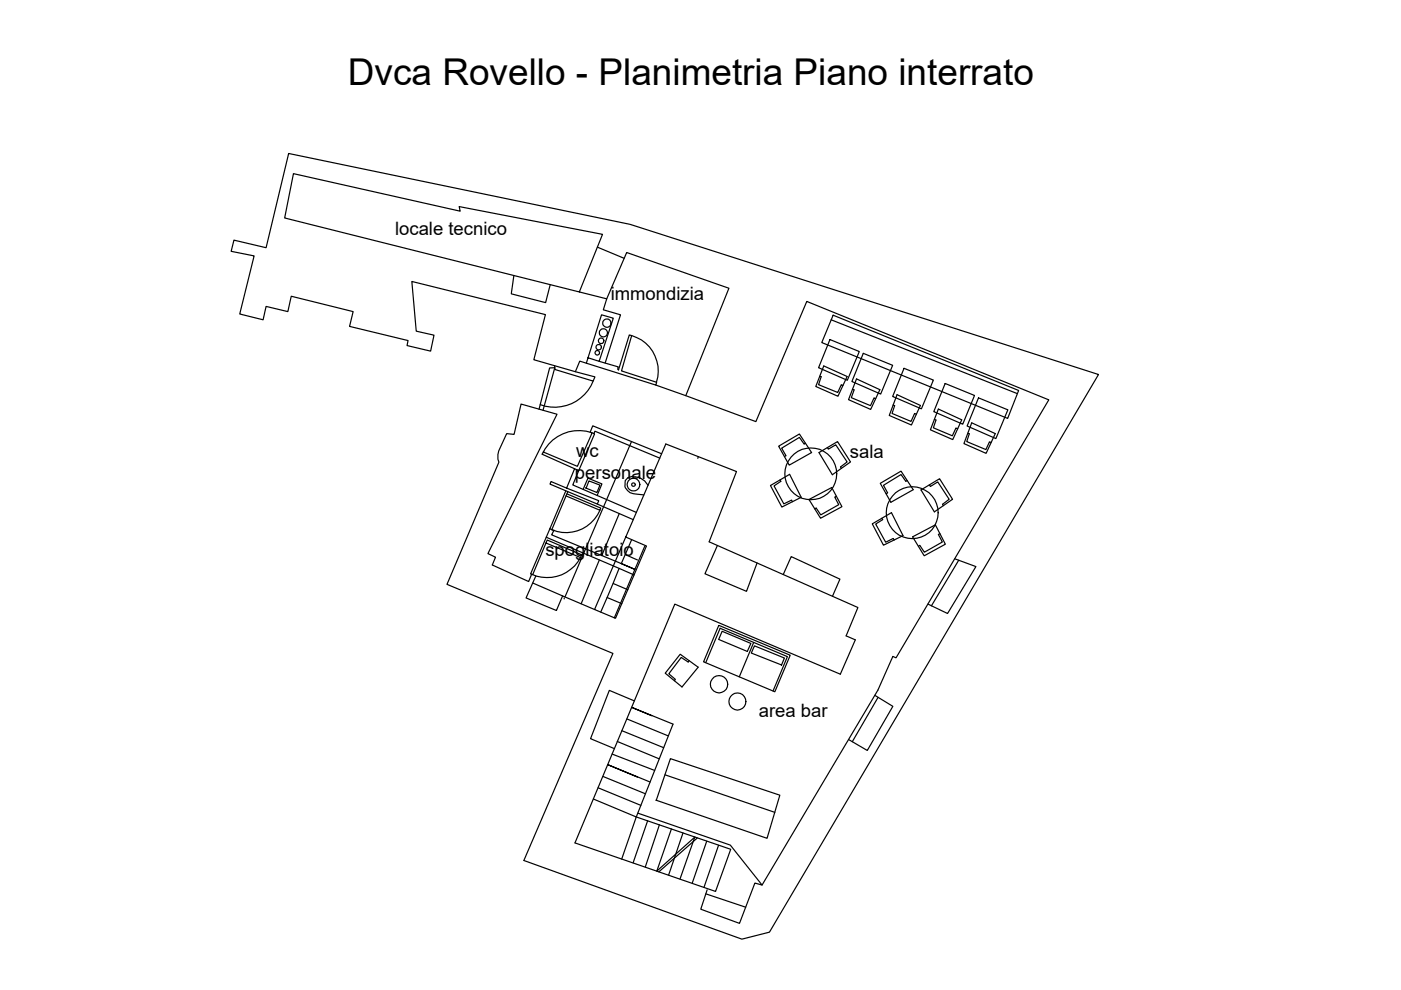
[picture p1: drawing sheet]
<svg xmlns="http://www.w3.org/2000/svg" width="297mm" height="210mm" viewBox="0 0 297 210" stroke-linecap="round" stroke-linejoin="round" font-family="sans-serif">
<!-- layer: 0 -->
<g fill="none" stroke="#000" stroke-width=".25">
<path d="M109 58.4l-.6 3.9 7.3 1.9 1-3.8M126.6 52.4l5.7 2.4M117.6 77.5l.1 .8 8.1 2.5 .3-.9-4.1-1.1M122.8 61.9l4.9-12.2-30.3-5.9 .2 1-35.4-8-1.8 9.4 68.2 17.2M124.7 75.8l2.3 .8 3-9.1-2.5-.8-3.2 10.3M127 76.6l4.1 1.2-.1 .5 .1 .1 2.3-7.4 .5 .1-2.1 7.5 7.4 2.5-.1 .5-16.2-5-.9 2.2-8.8-2.5 2.4-9.6-28.3-7 1 10.5 3.7 .9-.7 3.4-5-1.2 .2-1.1-12.4-3 .8-3.1-13.1-3.3-.8 3.3-4.6-1.1-.6 2.8-5-1.2 3.1-12.3-4.9-1 .6-2.4 6.8 1.6 4.8-20 72.4 15.1 99.3 31.8-69.8 118.2-5.8 1.5-46.2-16.7 18.8-43.9-35.1-14.6 11-25.9a3.8 3.8 0 0 1-.1-2.4l1.7-3.7 1.6 .2 1.5-6.4 7.6 2.1-14.7 29.6 1.7 .7-.7 1.7 7.7 3.5 .6-1.6h-.2l7.5-17.6M128.3 77l3.3-10.3-3.7-1 .7-2.3 4.3-9.9 21.6 7.6-9.1 22.8-6.3-2.3M133.9 71.1a7.8 7.8 0 0 1 5.3 9.9M173.8 79.8l.3 .1-.5 1.7 4 1.6 .8-1.6 .3 .1M174.7 77.6l4.9 2.2-1.9 4.2-4.7-2.1zM176 72l6.2 2.5-2.6 6.1-6-2.6zM176.2 67.8l39.5 15.7"/>
<path d="M176.6 66.8l39.4 16-2.4 5.9-39.4-16.1zM183 74.9l6.3 2.6-2.6 6.1-6.1-2.7zM191.7 78.1l6.2 2.5-2.5 6.1-6.1-2.6zM114.3 86.8l2.2-8.8h1.1l-2.5 9M114.9 96.3l6.9 3.1M115.2 95.8l7.2 3.1 3.1-7.1a8.5 8.5 0 0 0-10.5 4.5M125.1 91.6l.6-1.3 14.6 5.9M125.5 91.8l.4 .1M125.8 80.8a8.8 8.8 0 0 1-11.3 5M125.9 91.9l.2-.5 13.8 5.7M125.9 91.9l.2 .1-3.4 7.8M133.9 93.6l-14.1 33"/>
<path d="M145.4 83.9l14.9 5.5 10.8-25.5 51.3 20.9-32.4 54.7-.7-.3-3.2 7.1-24.5 41.3-1.6-.4-3.2 8.6-8.2-3 1.3-4.1M148.1 96.8l-.2 .4M165.1 94.6l4.4-2.6 2.6 4-4.8 2.6zM170.8 94l-.3 .2-1-1.5-3.8 2.3 1 1.6-.4 .2M173.6 96l4-2.4 2.7 4.3-3.8 2.8zM175.4 94.9l.2 .3 1.6-.9 2.4 3.6-1.4 1.1 .2 .3M180.7 82.5l.4 .2-.6 1.6 4.1 1.7 .7-1.6 .4 .1M181.6 80.3l4.9 2.3-1.9 4.2-4.7-2.1zM189.3 85.9l.4 .1-.6 1.7 4.1 1.7 .7-1.7 .4 .1M190.2 83.7l4.9 2.3-1.9 4.1-4.7-2zM198.1 88.9l.3 .2-.5 1.6 4 1.7 .8-1.7 .4 .2M199 86.7l4.9 2.3-1.9 4.2-4.7-2.1z"/>
<path d="M200.4 81.3l6.2 2.5-2.5 6.1-6.1-2.6zM205.2 91.8l.3 .2-.5 1.6 4 1.7 .8-1.6 .3 .1M206 89.6l5 2.3-1.9 4.2-4.7-2zM207.5 84.4l6.2 2.5-2.6 6.1-6.1-2.7zM115.8 115.1l7.3 3.1 .2-.6-7.3-3.1-3.1 7.4M115.8 113.9l15.5 6.6M116.6 112.1l.8 .4M117.5 112.4l-.5 1 17.6 7.3-2.9-1.2 2.2-5.1M120.1 103.5l6.8 2.7-.3 .7-10-4.3 .2-.5 3.3 1.4 1.7-4.1 .9 .4-1.3 3 13.5 5.9M120.2 104.7l7.2 3-.2 .5-7.2-3.1M120.4 104.3l-3.4 8a7.8 7.8 0 0 0 10.2-4.1M123.1 118.2a7.9 7.9 0 0 1-10.4 3.5"/>
<path d="M123.6 103.7l1.1-2.3 2.9 1.2-1 2.5M124.1 103.4l2.5 1 .6-1.5-2.3-.9-.6 1.5M126.6 106.9l7.7 3.3M127.1 118.7l-3.9 9.3M131.3 108.9l-3.7 8.9M132.6 117.6l2.6 1.1M132.7 113.9l4.4 1.9-6.6 15.3-4.4-1.9 15.1-35.1 15 5.9-5.8 14.9 31.5 13.9-2.5 6 1.9 .9-3.1 7.2-35.1-14.8-21.2 50.6 29.8 10.3 3.2-8.9-20-6.9 7.8-19.7-8.8-3.5 4.3 1.8M136.7 115.9l-6.5 15.1M137.4 102.9a3.3 3.3 0 0 0-4.3-1.6 1.98 1.98 0 0 0-.5 2.1 2.44 2.44 0 0 0 2.3 1.4l1.6 .1M152.1 115.7l-2.6 6 8.8 3.7 2.2-6M163.4 102.9l4-2.3 2.5 4.8-4.1 2.1zM165.4 101.8l.2 .3-1.5 .9 2.1 3.8 1.6-.8 .2 .4"/>
<path d="M171.5 105.9l4.8-2.5 2.2 4-4.5 2.5zM177.3 105.2l-.3 .2 .8 1.6-3.8 2.2-1-1.5-.3 .2M184.9 111.1l4.1-2.4 2.5 4.9-4.2 2zM186.6 102.5l4.4-2.6 2.6 3.9-4.7 2.7zM187 109.9l.1 .3-1.4 .9 2.1 3.9 1.6-.8 .2 .3M192.3 101.9l-.2 .2-1.1-1.5-3.7 2.3 .9 1.6-.3 .2M193.5 113.8l4.8-2.5 2.1 4.1-4.5 2.4zM195.3 103.9l3.9-2.4 2.8 4.4-3.9 2.6zM197 102.8l.3 .4 1.5-1 2.4 3.7-1.4 1 .2 .3M199.3 113.1l-.3 .2 .8 1.6-3.8 2.2-1-1.5-.3 .2M202.4 118.5l4.5 1.6-6 10-4.1-2M203.3 118.8l-5.8 9.7"/>
<path d="M112.9 123.6l6.4 2.8M113.6 122.1l-2.1 4.7 6.5 2.6 1.3-3 6.8 2.8M119.6 127h.1M128.7 126.7l3.2 1.3M130 123.7l3.1 1.3M134.4 121.9l-3.1-1.4-3.9 9.3M144.2 138.7l3.8 2.8-3.4 4.2-3.6-3zM152.4 132.6l-3.2 7.7 15.1 6.4 3.2-7.8-15-6.3M152.4 135.5l.7-1.7 6.1 2.6-.8 1.7-6-2.5M159.8 136.2l-3.1 7.3M166.1 121.8l1.7-3.8 10.3 4.8-1.6 3.6M129.8 159.9l9 3.5"/>
<path d="M130.9 157.2l8.9 3.7M131.9 154.9l8.8 3.6M132.9 152.4l8.8 3.6M134.5 148.6l-5.3-2.2-4 10.2 5.1 2.1M146.1 140.1l-.2 .3-1.5-1-2.6 3.5 1.4 1.1-.2 .3M149.6 140.5l3.1-7.3 14.2 6-3 7.3M165.7 141l-6.4-2.5 .7-1.6 6.3 2.6-.6 1.5M185.5 147.4l3.8 2.4-5.4 9.3-4-2.3M186.2 147.9l-5.5 9.4M125.8 169.4l9.1 3.8-3.1 8.9M126.8 167l9.1 3.8M127.8 164.6l9 3.7"/>
<path d="M135.1 164.7l-6.3-2.6 9 3.7M135.2 172.4l19.6 6.8 6.8 8.4M137.3 174l-3.1 9M139.1 169.7l23.5 8 2.7-9.1-23.2-7.7-3 8.8M139.8 174.9l-3 8.9M141 164.3l23.3 7.9M142.4 175.8l-3.1 8.9 8-7.2-3.1 8.9M144.8 176.6l-3 8.9M147.9 177.7l-8.2 7.2M149.8 178.3l-3 9M152.3 179.2l-3 9M149.6 189.5l8.5 2.8"/>
<circle cx="126.6" cy="74.8" r=".48"/>
<circle cx="126.9" cy="73.6" r=".58"/>
<circle cx="127.4" cy="72.3" r=".6"/>
<circle cx="127.9" cy="70.6" r=".88"/>
<circle cx="128.7" cy="68.5" r=".89"/>
<circle cx="134.3" cy="102.8" r=".38"/>
<circle cx="134.3" cy="102.7" r="1.35"/>
<circle cx="171.9" cy="100.5" r="5.5"/>
<circle cx="193.4" cy="108.7" r="5.5"/>
<circle cx="152.5" cy="145.1" r="1.83"/>
<circle cx="156.3" cy="148.7" r="1.8"/>
</g>
<text font-size="7.8" x="73.8" y="18">Dvca Rovello - Planimetria Piano interrato</text>
<g font-size="3.9">
<text x="83.8" y="49.8">locale tecnico</text>
<text x="129.5" y="63.6">immondizia</text>
<text x="121.9" y="101.6">personale</text>
<text x="122.2" y="96.9">wc</text>
<text x="180.2" y="97.1">sala</text>
<text x="115.6" y="117.9">spogliatoio</text>
<text x="160.9" y="152.1">area bar</text>
</g>
</svg>
